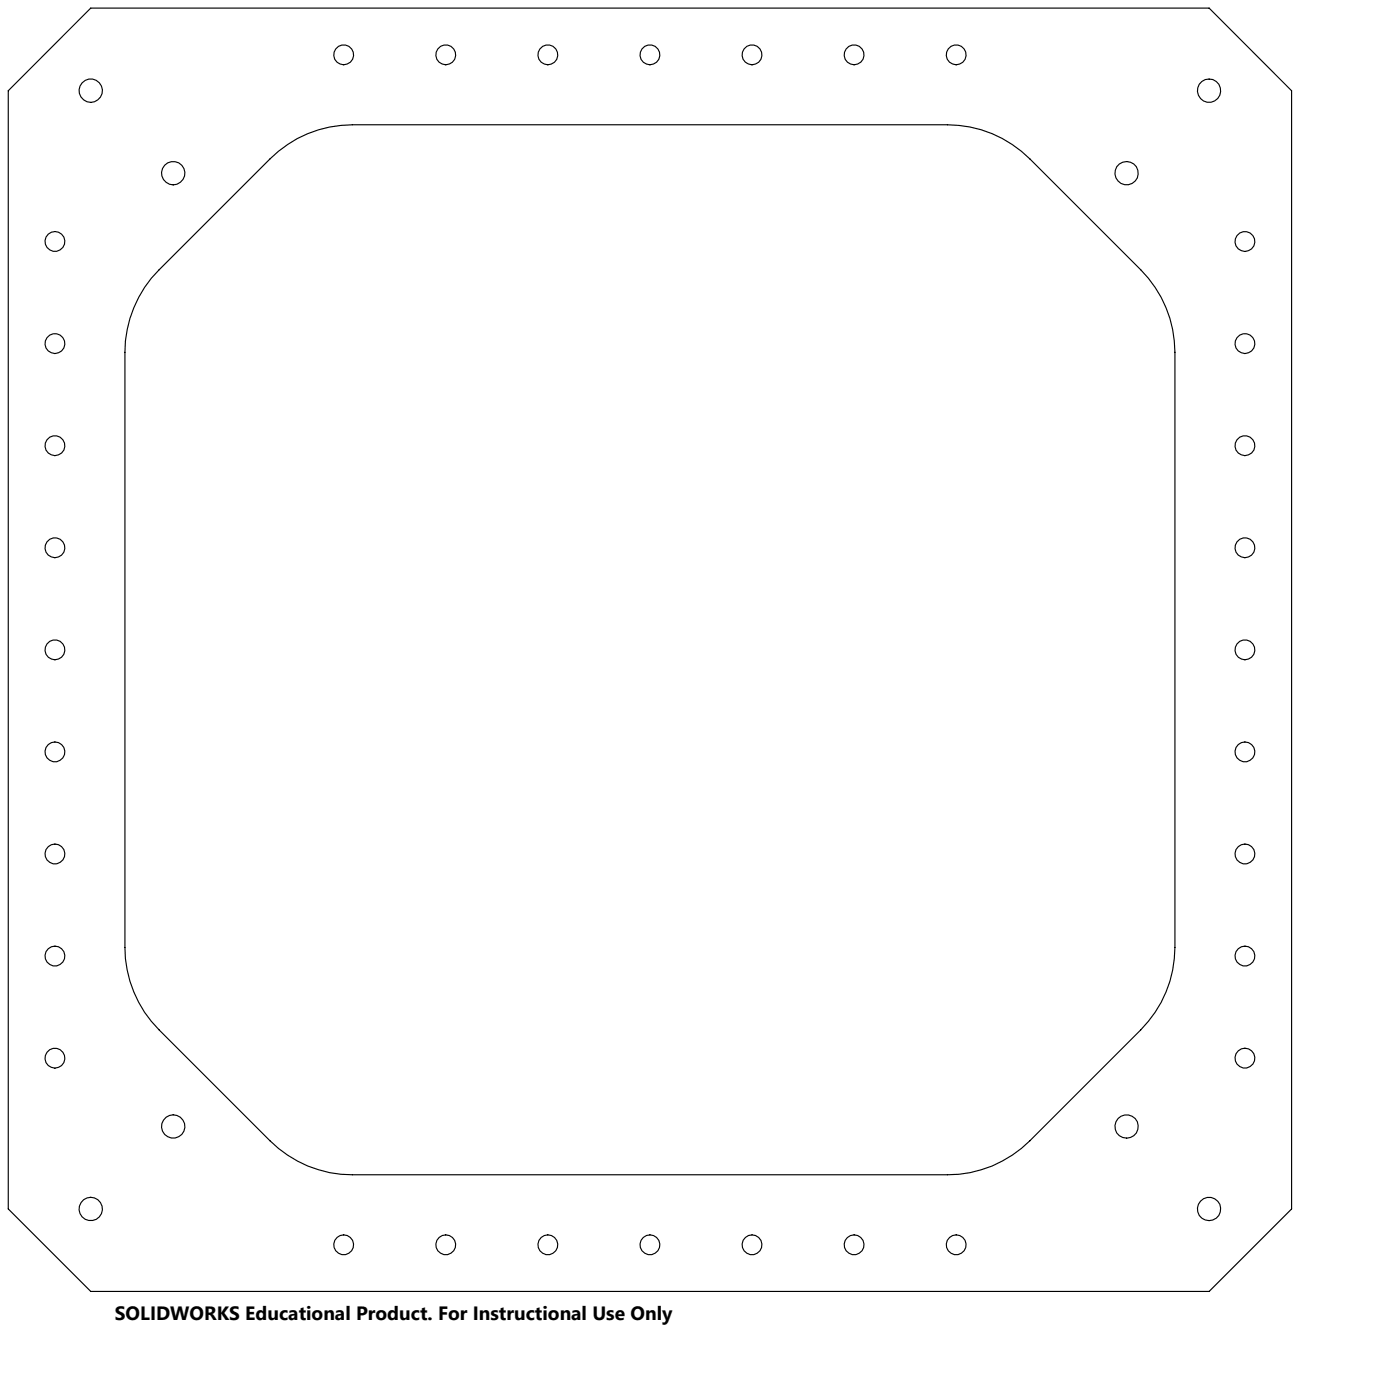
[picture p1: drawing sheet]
<svg xmlns="http://www.w3.org/2000/svg" width="305mm" height="305mm" viewBox="0 0 305 305" stroke-linecap="round" stroke-linejoin="round" font-family="sans-serif">
<g fill="none" stroke="#000" stroke-width=".25">
<path d="M19.8 1.8h243.4l18 18v243.4l-18 18h-243.4l-18-18v-243.4zM58.8 34.6a25.4 25.4 0 0 1 17.9-7.4h129.6a25.4 25.4 0 0 1 17.9 7.4l24.2 24.1a25.5 25.5 0 0 1 7.4 18v129.6a25.5 25.5 0 0 1-7.4 17.9l-24.2 24.2a25.1 25.1 0 0 1-17.9 7.4h-129.6a25.1 25.1 0 0 1-17.9-7.4l-24.2-24.2a25.5 25.5 0 0 1-7.4-17.9v-129.6a25.5 25.5 0 0 1 7.4-18z"/>
<circle cx="19.8" cy="19.8" r="2.54"/>
<circle cx="74.8" cy="11.9" r="2.16"/>
<circle cx="97.1" cy="11.9" r="2.16"/>
<circle cx="119.3" cy="11.9" r="2.16"/>
<circle cx="141.5" cy="11.9" r="2.16"/>
<circle cx="163.7" cy="11.9" r="2.16"/>
<circle cx="186" cy="11.9" r="2.16"/>
<circle cx="208.2" cy="11.9" r="2.16"/>
<circle cx="263.2" cy="19.7" r="2.53"/>
<circle cx="37.7" cy="37.7" r="2.54"/>
<circle cx="245.3" cy="37.7" r="2.53"/>
<circle cx="12" cy="52.6" r="2.16"/>
<circle cx="271" cy="52.6" r="2.16"/>
<circle cx="12" cy="74.8" r="2.16"/>
<circle cx="271" cy="74.8" r="2.16"/>
<circle cx="12" cy="97" r="2.16"/>
<circle cx="271" cy="97" r="2.16"/>
<circle cx="12" cy="119.3" r="2.16"/>
<circle cx="271" cy="119.3" r="2.16"/>
<circle cx="12" cy="141.5" r="2.16"/>
<circle cx="271" cy="141.5" r="2.16"/>
<circle cx="12" cy="163.7" r="2.16"/>
<circle cx="271" cy="163.7" r="2.16"/>
<circle cx="12" cy="185.9" r="2.16"/>
<circle cx="271" cy="185.9" r="2.16"/>
<circle cx="12" cy="208.1" r="2.16"/>
<circle cx="271" cy="208.1" r="2.16"/>
<circle cx="12" cy="230.4" r="2.16"/>
<circle cx="271" cy="230.4" r="2.16"/>
<circle cx="37.7" cy="245.3" r="2.54"/>
<circle cx="245.3" cy="245.2" r="2.54"/>
<circle cx="19.8" cy="263.2" r="2.54"/>
<circle cx="74.8" cy="271" r="2.16"/>
<circle cx="97" cy="271" r="2.16"/>
<circle cx="119.3" cy="271" r="2.16"/>
<circle cx="141.5" cy="271" r="2.16"/>
<circle cx="163.7" cy="271" r="2.16"/>
<circle cx="185.9" cy="271" r="2.16"/>
<circle cx="208.2" cy="271" r="2.16"/>
<circle cx="263.3" cy="263.2" r="2.53"/>
</g>
<text font-size="4.2" x="25" y="287.5">SOLIDWORKS Educational Product. For Instructional Use Only</text>
</svg>
